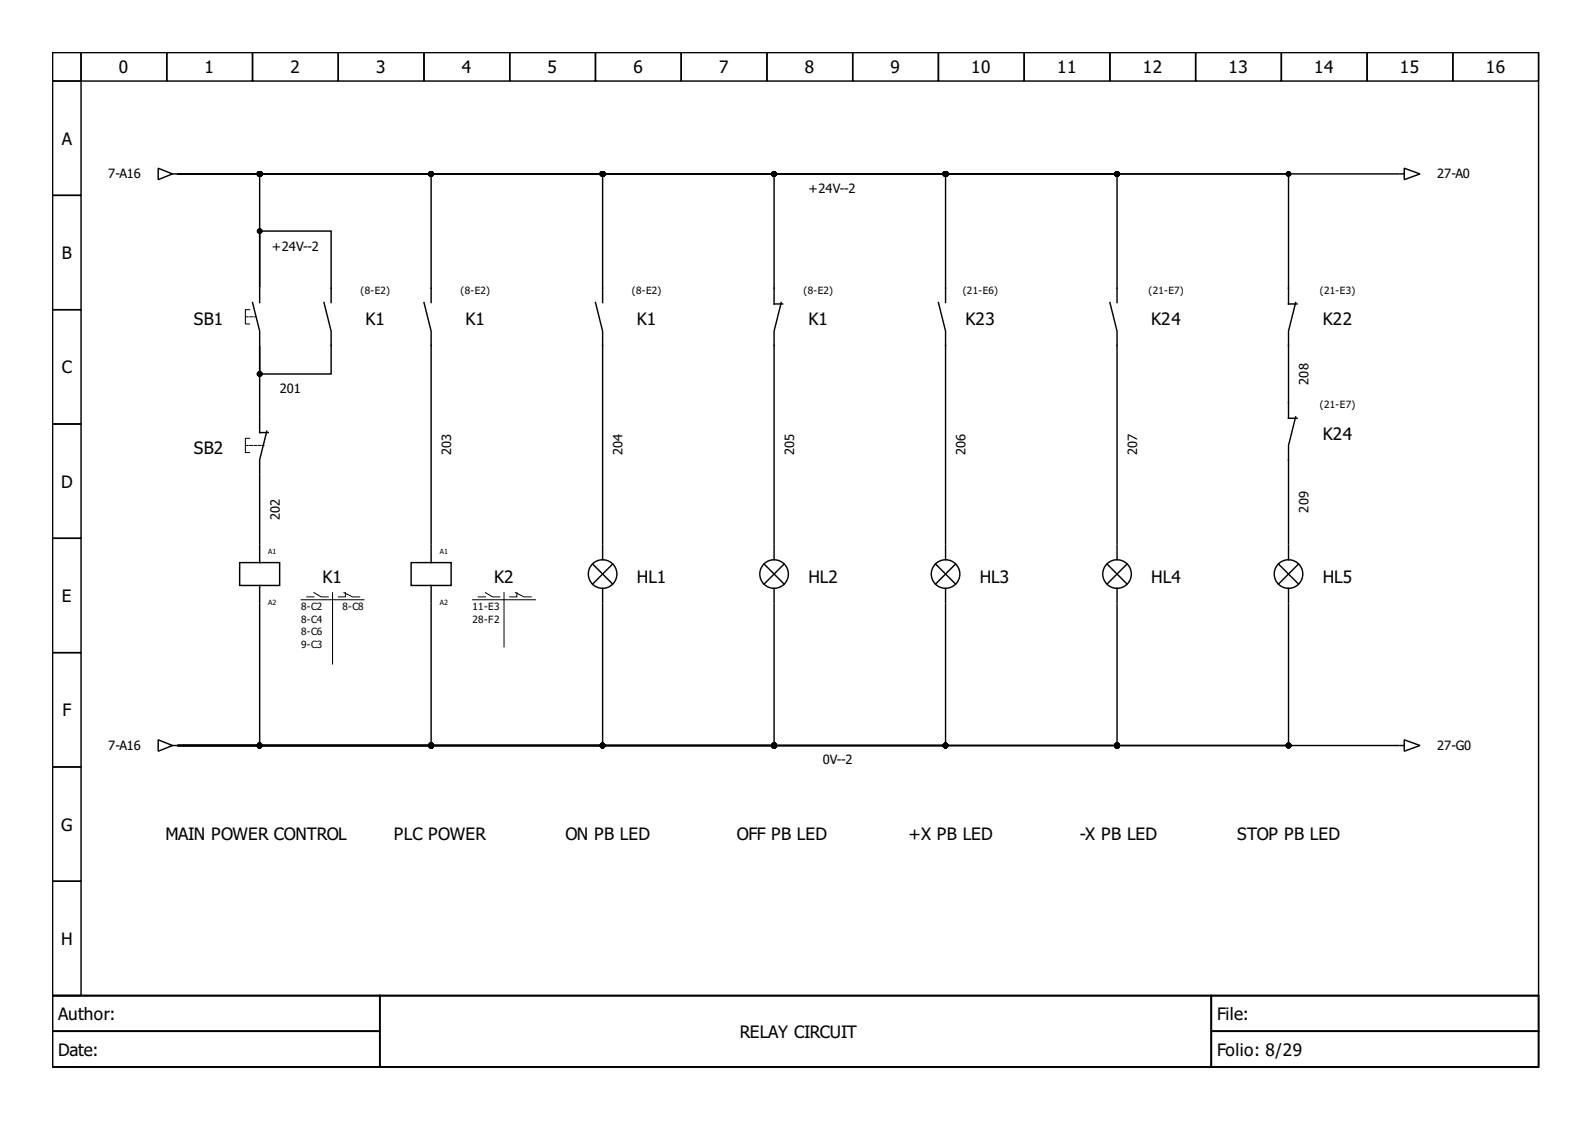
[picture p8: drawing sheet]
<svg xmlns="http://www.w3.org/2000/svg" width="297mm" height="210mm" viewBox="0 0 297 210" stroke-linecap="round" stroke-linejoin="round" font-family="sans-serif">
<g fill="none" stroke="#000" stroke-width=".27">
<path d="M9.8 9.8h277.3v176h-277.3zM9.8 9.8h5.3v5.3h-5.3zM9.8 15.1h5.3v21.4h-5.3zM15.1 9.8h16v5.3h-16zM31.1 9.8h16v5.3h-16zM47.1 9.8h16v5.3h-16zM63.1 9.8h16v5.3h-16zM79.1 9.8h16v5.3h-16zM95.1 9.8h16v5.3h-16zM111.1 9.8h16v5.3h-16zM127.1 9.8h16v5.3h-16zM143.1 9.8h16v5.3h-16z"/>
<path d="M159.1 9.8h16v5.3h-16zM175.1 9.8h16v5.3h-16zM191.1 9.8h16v5.3h-16zM207.1 9.8h16v5.3h-16zM223.1 9.8h16v5.3h-16zM239.1 9.8h16v5.3h-16zM255.1 9.8h16v5.3h-16zM271.1 9.8h16v5.3h-16zM9.8 36.5h5.3v21.3h-5.3zM29.5 31.4l2.7 1.1-2.7 1zM32.2 32.5h.8M33.3 32.5h175.1v23.9"/>
<path d="M33.3 32.5h79.1v23.9M33.3 32.5h15.1v21v-10.4h13.4v13.3M33.3 32.5h111.1v24.2h1.6M33.3 32.5h207.1v24.2h1.6M33.3 32.5h143.1v23.9M33.3 32.5h47.1v23.9M33.3 32.5h227.6M261.2 32.5h.8M262 31.4l2.9 1.1-2.9 1zM9.8 57.8h5.3v21.3h-5.3zM47.1 56.4l1.3 5.4v2.6M48.4 53.8v2.6"/>
<path d="M60.4 56.4l1.4 5.4v8h-13.4v-5.1v12.8M79.1 56.4l1.3 5.4v39.7M111.1 56.4l1.3 5.4v39.7M145.8 56.4l-1.4 5.4v39.7M175.1 56.4l1.3 5.4v39.7M207.1 56.4l1.3 5.4v39.7M241.7 56.4l-1.3 5.4v16.2h1.6M9.8 79.1h5.3v21.3h-5.3zM48.4 77.8v2.9h1.6M241.7 77.8l-1.3 5.3v18.4M48.4 88.7v12.8M49.8 80.4l-1.4 5.4v2.6"/>
<path d="M9.8 100.4h5.3v21.4h-5.3zM44.7 105h7.5v4.2h-7.5zM48.4 112.7v26.4h-15.1M48.4 101.8v3.2M48.4 109.2v3.2M76.7 105h7.5v4.2h-7.5zM80.4 101.8v3.2M80.4 109.2v3.2M80.4 112.7v26.4h-47.1M110.6 105.2l3.7 3.8M112.4 101.8v2.6M112.4 109.8v2.6"/>
<path d="M112.4 112.7v26.4h-79.1M114.3 105.2l-3.7 3.8M142.6 105.2l3.7 3.8M144.4 112.7v26.4h-111.1M144.4 101.8v2.6M144.4 109.8v2.6M146.3 105.2l-3.7 3.8M174.6 105.2l3.7 3.8M176.4 112.7v26.4h-143.1M176.4 101.8v2.6M176.4 109.8v2.6M178.3 105.2l-3.7 3.8"/>
<path d="M206.5 105.2l3.8 3.8M208.4 101.8v2.6M208.4 109.8v2.6M208.4 112.7v26.4h-175.1M210.3 105.2l-3.8 3.8M238.5 105.2l3.8 3.8M240.4 101.8v2.6M240.4 109.8v2.6M240.4 112.7v26.4h-207.1M242.3 105.2l-3.8 3.8M9.8 121.8h5.3v21.3h-5.3zM29.5 138l2.7 1.1-2.7 1.1z"/>
<path d="M32.2 139.1h.8M33.3 139.1h227.6M261.2 139.1h.8M262 138l2.9 1.1-2.9 1.1zM9.8 143.1h5.3v21.3h-5.3zM9.8 164.4h5.3v21.4h-5.3zM9.8 185.8h277.3v13.3h-277.3zM9.8 185.8h61v6.6h-61zM9.8 192.4h61v6.7h-61zM70.8 185.8h155.2v13.3h-155.2zM226 185.8h61.1v6.6h-61.1zM226 192.4h61.1v6.7h-61.1z"/>
<circle cx="112.4" cy="107.1" r="2.67"/>
<circle cx="144.4" cy="107.1" r="2.67"/>
<circle cx="176.4" cy="107.1" r="2.67"/>
<circle cx="208.4" cy="107.1" r="2.67"/>
<circle cx="240.4" cy="107.1" r="2.67"/>
</g>
<path d="M45.8 59.1h1.8M45.8 83.1h3.4" fill="none" stroke="#000" stroke-width=".19" stroke-dasharray=".5 .3"/>
<g fill="none" stroke="#000" stroke-width=".19">
<path d="M46.6 57.8h-.8v2.6h.8M46.6 81.8h-.8v2.6h.8M56.2 111.9h11.7M57.2 111.4h1.4M58.6 110.6l1.3 .8h1.3M62 110.6v13.3M64.2 110.6l1.6 .8h1.3M64.4 110.6v.8h-1.3M88.2 111.9h11.7M89.2 111.4h1.4M90.6 110.6l1.3 .8h1.3M94 110.6v10.1"/>
<path d="M96.2 110.6l1.6 .8h1.3M96.4 110.6v.8h-1.3"/>
</g>
<g fill="#000" stroke="#000" stroke-width=".27">
<circle cx="48.4" cy="32.5" r=".4"/>
<circle cx="80.4" cy="32.5" r=".4"/>
<circle cx="112.4" cy="32.5" r=".4"/>
<circle cx="144.4" cy="32.5" r=".4"/>
<circle cx="176.4" cy="32.5" r=".4"/>
<circle cx="208.4" cy="32.5" r=".4"/>
<circle cx="240.4" cy="32.5" r=".4"/>
<circle cx="48.4" cy="43.1" r=".4"/>
<circle cx="48.4" cy="69.8" r=".4"/>
<circle cx="48.4" cy="139.1" r=".4"/>
<circle cx="80.4" cy="139.1" r=".4"/>
<circle cx="112.4" cy="139.1" r=".4"/>
<circle cx="144.4" cy="139.1" r=".4"/>
<circle cx="176.4" cy="139.1" r=".4"/>
<circle cx="208.4" cy="139.1" r=".4"/>
<circle cx="240.4" cy="139.1" r=".4"/>
</g>
<g font-size="3.2">
<text x="22.2" y="13.7">0</text>
<text x="38.2" y="13.7">1</text>
<text x="54.2" y="13.7">2</text>
<text x="70.2" y="13.7">3</text>
<text x="86.2" y="13.7">4</text>
<text x="102.2" y="13.7">5</text>
<text x="118.2" y="13.7">6</text>
<text x="134.2" y="13.7">7</text>
<text x="150.2" y="13.7">8</text>
<text x="166.2" y="13.7">9</text>
<text x="181.2" y="13.7">10</text>
<text x="197.2" y="13.7">11</text>
<text x="213.2" y="13.7">12</text>
<text x="229.2" y="13.7">13</text>
<text x="245.2" y="13.7">14</text>
<text x="261.2" y="13.7">15</text>
<text x="277.2" y="13.7">16</text>
<text x="11.5" y="27">A</text>
<text x="11.5" y="48.3">B</text>
<text x="36.2" y="60.7">SB1</text>
<text x="68.2" y="60.7">K1</text>
<text x="86.8" y="60.7">K1</text>
<text x="118.8" y="60.7">K1</text>
<text x="150.8" y="60.7">K1</text>
<text x="180.2" y="60.7">K23</text>
<text x="214.8" y="60.7">K24</text>
<text x="246.8" y="60.7">K22</text>
<text x="11.5" y="69.6">C</text>
<text x="246.8" y="82">K24</text>
<text x="36.2" y="84.7">SB2</text>
<text x="11.4" y="91">D</text>
<text x="11.5" y="112.3">E</text>
<text x="60.2" y="108.7">K1</text>
<text x="92.2" y="108.7">K2</text>
<text x="118.8" y="108.7">HL1</text>
<text x="150.8" y="108.7">HL2</text>
<text x="182.8" y="108.7">HL3</text>
<text x="214.8" y="108.7">HL4</text>
<text x="246.8" y="108.7">HL5</text>
<text x="11.7" y="133.6">F</text>
<text x="11.4" y="155">G</text>
<text x="30.9" y="156.7">MAIN POWER CONTROL</text>
<text x="73.5" y="156.7">PLC POWER</text>
<text x="105.5" y="156.7">ON PB LED</text>
<text x="137.5" y="156.7">OFF PB LED</text>
<text x="169.5" y="156.7">+X PB LED</text>
<text x="201.5" y="156.7">-X PB LED</text>
<text x="230.8" y="156.7">STOP PB LED</text>
<text x="11.4" y="176.3">H</text>
<text x="10.9" y="190.3">Author:</text>
<text x="227.1" y="190.3">File:</text>
<text x="10.9" y="197">Date:</text>
<text x="138" y="193.6">RELAY CIRCUIT</text>
<text x="227.1" y="197">Folio: 8/29</text>
</g>
<g font-size="2.4">
<text x="20.2" y="33.3">7-A16</text>
<text x="150.8" y="35.9">+24V--2</text>
<text x="268.1" y="33.3">27-A0</text>
<text x="50.7" y="46.8">+24V--2</text>
<text x="244.1" y="71.8" transform="rotate(-90 244.1 71.8)">208</text>
<text x="52.2" y="73.2">201</text>
<text x="84.2" y="85" transform="rotate(-90 84.2 85)">203</text>
<text x="116.2" y="85" transform="rotate(-90 116.2 85)">204</text>
<text x="148.2" y="85" transform="rotate(-90 148.2 85)">205</text>
<text x="180.2" y="85" transform="rotate(-90 180.2 85)">206</text>
<text x="212.2" y="85" transform="rotate(-90 212.2 85)">207</text>
<text x="244.1" y="95.6" transform="rotate(-90 244.1 95.6)">209</text>
<text x="52.2" y="97.1" transform="rotate(-90 52.2 97.1)">202</text>
<text x="20.2" y="139.9">7-A16</text>
<text x="153.5" y="142.6">0V--2</text>
<text x="268.1" y="139.9">27-G0</text>
</g>
<g font-size="1.9">
<text x="67.2" y="54.8">(8-E2)</text>
<text x="85.9" y="54.8">(8-E2)</text>
<text x="117.9" y="54.8">(8-E2)</text>
<text x="149.9" y="54.8">(8-E2)</text>
<text x="179.6" y="54.8">(21-E6)</text>
<text x="214.3" y="54.8">(21-E7)</text>
<text x="246.3" y="54.8">(21-E3)</text>
<text x="246.3" y="76.2">(21-E7)</text>
<text x="56.2" y="113.8">8-C2</text>
<text x="63.9" y="113.8">8-C8</text>
<text x="88.2" y="113.8">11-E3</text>
<text x="56.2" y="116.2">8-C4</text>
<text x="56.2" y="118.6">8-C6</text>
<text x="88.2" y="116.2">28-F2</text>
<text x="56.2" y="121">9-C3</text>
</g>
<g font-size="1.3">
<text x="50" y="103.3">A1</text>
<text x="82" y="103.3">A1</text>
<text x="50" y="112.9">A2</text>
<text x="82" y="112.9">A2</text>
</g>
</svg>
